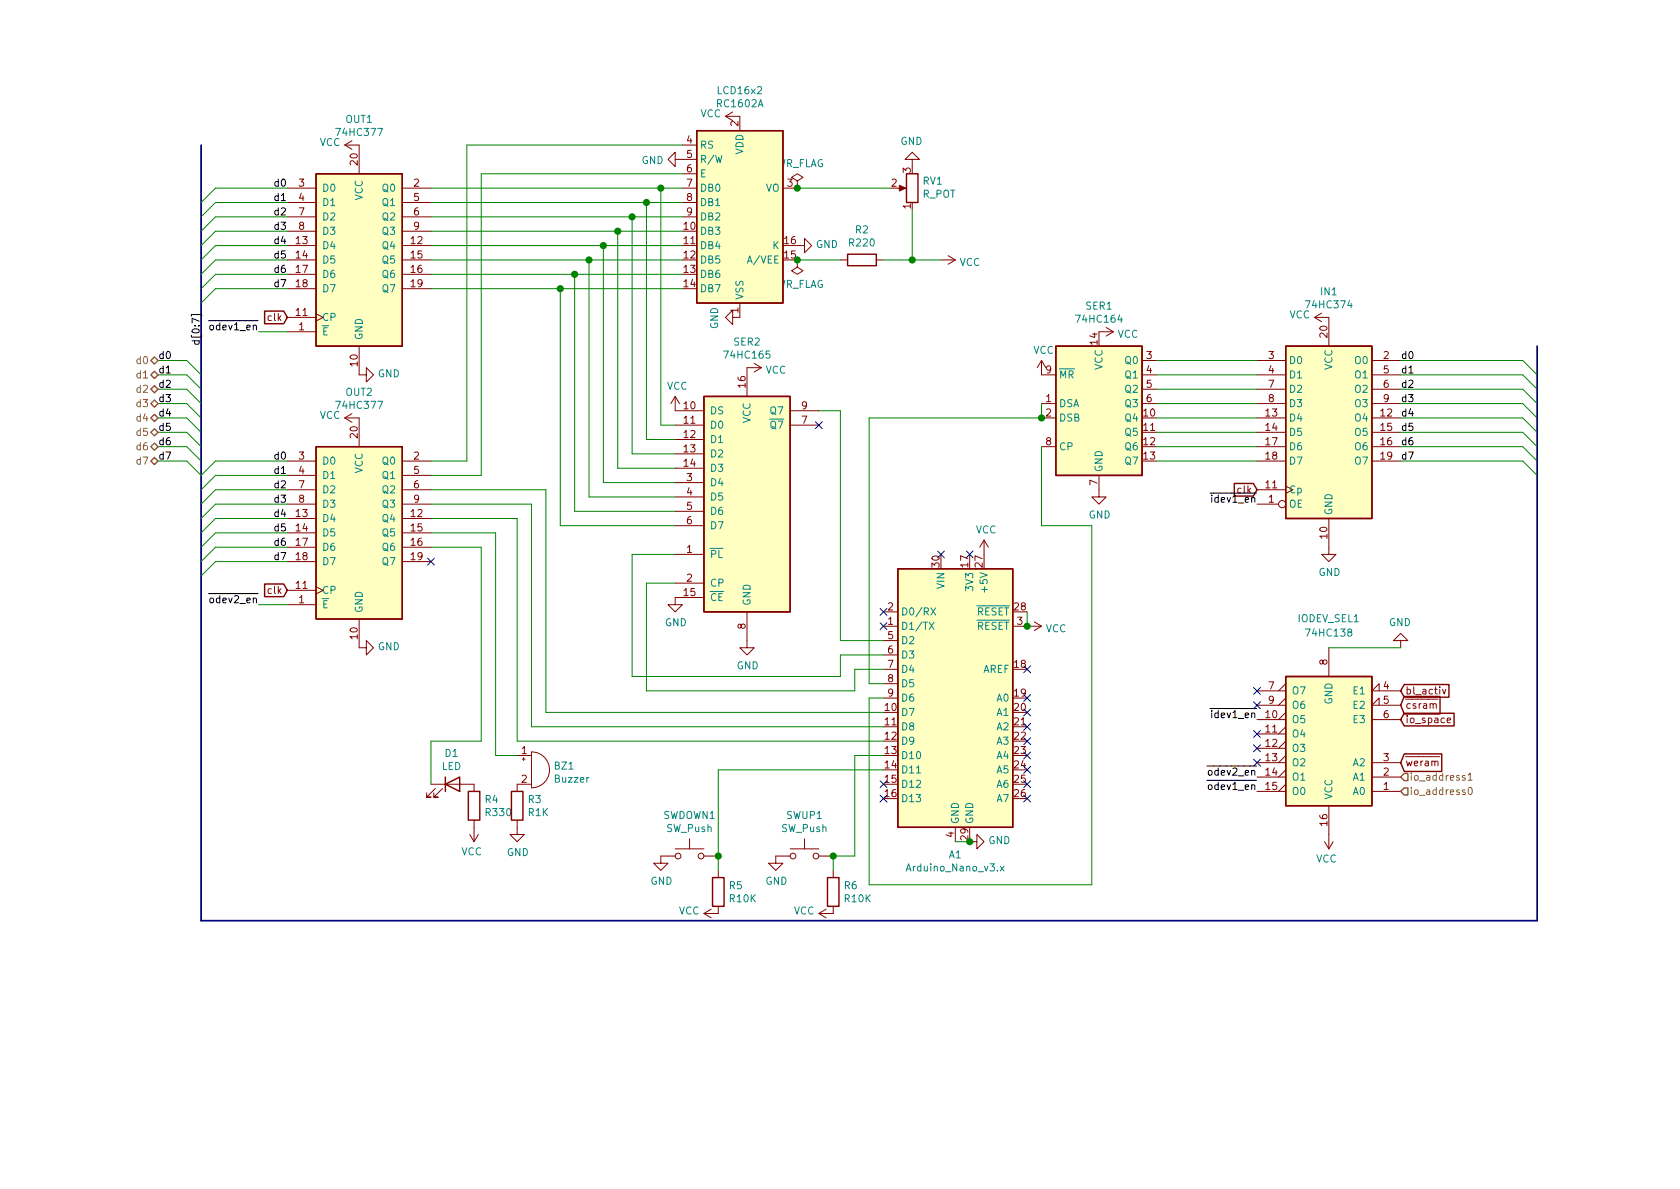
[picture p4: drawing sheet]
EESchema Schematic File Version 4
EELAYER 30 0
EELAYER END
$Descr A4 11693 8268
encoding utf-8
Sheet 4 5
Title "I/O"
Date ""
Rev ""
Comp ""
Comment1 ""
Comment2 ""
Comment3 ""
Comment4 ""
$EndDescr
$Comp
L 74xx:74LS138 IODEV_SEL1
U 1 1
P 9250 5200
F 0 "IODEV_SEL1" H 9250 4300 50  0000 C CNN
F 1 "74HC138" H 9250 4400 50  0000 C CNN
F 2 "" H 9250 5200 50  0001 C CNN
F 3 "http://www.ti.com/lit/gpn/sn74LS138" H 9250 5200 50  0001 C CNN
	1    9250 5200
	-1   0    0    1   
$EndComp
Text GLabel 9750 5000 2    50   Input ~ 0
io_space
$Comp
L power:GND #PWR069
U 1 1
P 9750 4500
F 0 "#PWR069" H 9750 4250 50  0001 C CNN
F 1 "GND" H 9755 4327 50  0000 C CNN
F 2 "" H 9750 4500 50  0001 C CNN
F 3 "" H 9750 4500 50  0001 C CNN
	1    9750 4500
	-1   0    0    1   
$EndComp
Wire Wire Line
	9750 4500 9250 4500
Text GLabel 9750 5300 2    50   Input ~ 0
~weram~
Text HLabel 9750 5400 2    50   Input ~ 0
io_address1
Text HLabel 9750 5500 2    50   Input ~ 0
io_address0
$Comp
L 74xx:74LS377 OUT1
U 1 1
P 2500 1800
F 0 "OUT1" H 2500 2781 50  0000 C CNN
F 1 "74HC377" H 2500 2690 50  0000 C CNN
F 2 "" H 2500 1800 50  0001 C CNN
F 3 "http://www.ti.com/lit/gpn/sn74LS377" H 2500 1800 50  0001 C CNN
	1    2500 1800
	1    0    0    -1  
$EndComp
$Comp
L 74xx:74LS377 OUT2
U 1 1
P 2500 3700
F 0 "OUT2" H 2500 4681 50  0000 C CNN
F 1 "74HC377" H 2500 4590 50  0000 C CNN
F 2 "" H 2500 3700 50  0001 C CNN
F 3 "http://www.ti.com/lit/gpn/sn74LS377" H 2500 3700 50  0001 C CNN
	1    2500 3700
	1    0    0    -1  
$EndComp
Text HLabel 1100 2500 0    50   3State ~ 0
d0
Text HLabel 1100 2600 0    50   3State ~ 0
d1
Text HLabel 1100 2700 0    50   3State ~ 0
d2
Text HLabel 1100 2800 0    50   3State ~ 0
d3
Text HLabel 1100 2900 0    50   3State ~ 0
d4
Text HLabel 1100 3000 0    50   3State ~ 0
d5
Text HLabel 1100 3100 0    50   BiDi ~ 0
d6
Text HLabel 1100 3200 0    50   3State ~ 0
d7
Text Label 2000 1300 2    50   ~ 0
d0
Text Label 2000 1400 2    50   ~ 0
d1
Text Label 2000 1500 2    50   ~ 0
d2
Text Label 2000 1600 2    50   ~ 0
d3
Text Label 2000 1700 2    50   ~ 0
d4
Text Label 2000 1800 2    50   ~ 0
d5
Text Label 2000 1900 2    50   ~ 0
d6
Text Label 2000 2000 2    50   ~ 0
d7
Text Label 2000 3200 2    50   ~ 0
d0
Text Label 2000 3300 2    50   ~ 0
d1
Text Label 2000 3400 2    50   ~ 0
d2
Text Label 2000 3500 2    50   ~ 0
d3
Text Label 2000 3600 2    50   ~ 0
d4
Text Label 2000 3700 2    50   ~ 0
d5
Text Label 2000 3800 2    50   ~ 0
d6
Text Label 2000 3900 2    50   ~ 0
d7
Text GLabel 2000 2200 0    50   Input ~ 0
clk
Text GLabel 2000 4100 0    50   Input ~ 0
clk
$Comp
L power:GND #PWR041
U 1 1
P 2500 4500
F 0 "#PWR041" H 2500 4250 50  0001 C CNN
F 1 "GND" V 2505 4372 50  0000 R CNN
F 2 "" H 2500 4500 50  0001 C CNN
F 3 "" H 2500 4500 50  0001 C CNN
	1    2500 4500
	0    -1   -1   0   
$EndComp
$Comp
L power:GND #PWR031
U 1 1
P 2500 2600
F 0 "#PWR031" H 2500 2350 50  0001 C CNN
F 1 "GND" V 2505 2472 50  0000 R CNN
F 2 "" H 2500 2600 50  0001 C CNN
F 3 "" H 2500 2600 50  0001 C CNN
	1    2500 2600
	0    -1   -1   0   
$EndComp
$Comp
L power:VCC #PWR038
U 1 1
P 2500 2900
F 0 "#PWR038" H 2500 2750 50  0001 C CNN
F 1 "VCC" V 2515 3027 50  0000 L CNN
F 2 "" H 2500 2900 50  0001 C CNN
F 3 "" H 2500 2900 50  0001 C CNN
	1    2500 2900
	0    -1   -1   0   
$EndComp
$Comp
L power:VCC #PWR022
U 1 1
P 2500 1000
F 0 "#PWR022" H 2500 850 50  0001 C CNN
F 1 "VCC" V 2515 1127 50  0000 L CNN
F 2 "" H 2500 1000 50  0001 C CNN
F 3 "" H 2500 1000 50  0001 C CNN
	1    2500 1000
	0    -1   -1   0   
$EndComp
$Comp
L 74xx:74LS374 IN1
U 1 1
P 9250 3000
F 0 "IN1" H 9250 3981 50  0000 C CNN
F 1 "74HC374" H 9250 3890 50  0000 C CNN
F 2 "" H 9250 3000 50  0001 C CNN
F 3 "http://www.ti.com/lit/gpn/sn74LS374" H 9250 3000 50  0001 C CNN
	1    9250 3000
	1    0    0    -1  
$EndComp
Entry Wire Line
	10700 3300 10600 3200
Entry Wire Line
	10700 3200 10600 3100
Entry Wire Line
	10700 3100 10600 3000
Entry Wire Line
	10700 3000 10600 2900
Entry Wire Line
	10700 2900 10600 2800
Entry Wire Line
	10700 2800 10600 2700
Entry Wire Line
	10700 2700 10600 2600
Entry Wire Line
	10600 2500 10700 2600
$Comp
L power:GND #PWR067
U 1 1
P 9250 3800
F 0 "#PWR067" H 9250 3550 50  0001 C CNN
F 1 "GND" H 9255 3627 50  0000 C CNN
F 2 "" H 9250 3800 50  0001 C CNN
F 3 "" H 9250 3800 50  0001 C CNN
	1    9250 3800
	1    0    0    -1  
$EndComp
$Comp
L power:VCC #PWR061
U 1 1
P 9250 2200
F 0 "#PWR061" H 9250 2050 50  0001 C CNN
F 1 "VCC" V 9265 2327 50  0000 L CNN
F 2 "" H 9250 2200 50  0001 C CNN
F 3 "" H 9250 2200 50  0001 C CNN
	1    9250 2200
	0    -1   -1   0   
$EndComp
Text Label 8750 5500 2    50   ~ 0
~odev1_en~
Text Label 8750 5400 2    50   ~ 0
~odev2_en~
$Comp
L Display_Character:RC1602A LCD16x2
U 1 1
P 5150 1500
F 0 "LCD16x2" H 5150 2381 50  0000 C CNN
F 1 "RC1602A" H 5150 2290 50  0000 C CNN
F 2 "Display:RC1602A" H 5250 700 50  0001 C CNN
F 3 "http://www.raystar-optronics.com/down.php?ProID=18" H 5250 1400 50  0001 C CNN
	1    5150 1500
	1    0    0    -1  
$EndComp
$Comp
L power:VCC #PWR044
U 1 1
P 5150 800
F 0 "#PWR044" H 5150 650 50  0001 C CNN
F 1 "VCC" V 5165 927 50  0000 L CNN
F 2 "" H 5150 800 50  0001 C CNN
F 3 "" H 5150 800 50  0001 C CNN
	1    5150 800 
	0    -1   -1   0   
$EndComp
$Comp
L power:GND #PWR042
U 1 1
P 4750 1100
F 0 "#PWR042" H 4750 850 50  0001 C CNN
F 1 "GND" V 4755 972 50  0000 R CNN
F 2 "" H 4750 1100 50  0001 C CNN
F 3 "" H 4750 1100 50  0001 C CNN
	1    4750 1100
	0    1    1    0   
$EndComp
$Comp
L power:GND #PWR048
U 1 1
P 5550 1700
F 0 "#PWR048" H 5550 1450 50  0001 C CNN
F 1 "GND" V 5555 1572 50  0000 R CNN
F 2 "" H 5550 1700 50  0001 C CNN
F 3 "" H 5550 1700 50  0001 C CNN
	1    5550 1700
	0    -1   -1   0   
$EndComp
$Comp
L Device:R R2
U 1 1
P 6000 1800
F 0 "R2" V 6207 1800 50  0000 C CNN
F 1 "R220" V 6116 1800 50  0000 C CNN
F 2 "" V 5930 1800 50  0001 C CNN
F 3 "~" H 6000 1800 50  0001 C CNN
	1    6000 1800
	0    -1   -1   0   
$EndComp
$Comp
L power:VCC #PWR050
U 1 1
P 6550 1800
F 0 "#PWR050" H 6550 1650 50  0001 C CNN
F 1 "VCC" V 6565 1928 50  0000 L CNN
F 2 "" H 6550 1800 50  0001 C CNN
F 3 "" H 6550 1800 50  0001 C CNN
	1    6550 1800
	0    1    1    0   
$EndComp
Wire Wire Line
	5550 1300 6200 1300
$Comp
L Device:R_POT RV1
U 1 1
P 6350 1300
F 0 "RV1" H 6280 1254 50  0000 R CNN
F 1 "R_POT" H 6280 1345 50  0000 R CNN
F 2 "" H 6350 1300 50  0001 C CNN
F 3 "~" H 6350 1300 50  0001 C CNN
	1    6350 1300
	-1   0    0    1   
$EndComp
Wire Wire Line
	6150 1800 6350 1800
Wire Wire Line
	6350 1450 6350 1800
Connection ~ 6350 1800
Wire Wire Line
	6350 1800 6550 1800
$Comp
L power:GND #PWR049
U 1 1
P 6350 1150
F 0 "#PWR049" H 6350 900 50  0001 C CNN
F 1 "GND" H 6355 977 50  0000 C CNN
F 2 "" H 6350 1150 50  0001 C CNN
F 3 "" H 6350 1150 50  0001 C CNN
	1    6350 1150
	-1   0    0    1   
$EndComp
$Comp
L Device:Buzzer BZ1
U 1 1
P 3700 5350
F 0 "BZ1" H 3852 5379 50  0000 L CNN
F 1 "Buzzer" H 3852 5288 50  0000 L CNN
F 2 "" V 3675 5450 50  0001 C CNN
F 3 "~" V 3675 5450 50  0001 C CNN
	1    3700 5350
	1    0    0    -1  
$EndComp
$Comp
L Device:R R3
U 1 1
P 3600 5600
F 0 "R3" H 3670 5646 50  0000 L CNN
F 1 "R1K" H 3670 5555 50  0000 L CNN
F 2 "" V 3530 5600 50  0001 C CNN
F 3 "~" H 3600 5600 50  0001 C CNN
	1    3600 5600
	1    0    0    -1  
$EndComp
$Comp
L power:GND #PWR047
U 1 1
P 3600 5750
F 0 "#PWR047" H 3600 5500 50  0001 C CNN
F 1 "GND" H 3605 5577 50  0000 C CNN
F 2 "" H 3600 5750 50  0001 C CNN
F 3 "" H 3600 5750 50  0001 C CNN
	1    3600 5750
	1    0    0    -1  
$EndComp
$Comp
L Device:LED D1
U 1 1
P 3150 5450
F 0 "D1" H 3143 5667 50  0000 C CNN
F 1 "LED" H 3143 5576 50  0000 C CNN
F 2 "" H 3150 5450 50  0001 C CNN
F 3 "~" H 3150 5450 50  0001 C CNN
	1    3150 5450
	1    0    0    -1  
$EndComp
$Comp
L Device:R R4
U 1 1
P 3300 5600
F 0 "R4" H 3370 5646 50  0000 L CNN
F 1 "R330" H 3370 5555 50  0000 L CNN
F 2 "" V 3230 5600 50  0001 C CNN
F 3 "~" H 3300 5600 50  0001 C CNN
	1    3300 5600
	1    0    0    -1  
$EndComp
$Comp
L power:VCC #PWR043
U 1 1
P 3300 5750
F 0 "#PWR043" H 3300 5600 50  0001 C CNN
F 1 "VCC" H 3315 5923 50  0000 C CNN
F 2 "" H 3300 5750 50  0001 C CNN
F 3 "" H 3300 5750 50  0001 C CNN
	1    3300 5750
	-1   0    0    1   
$EndComp
Text Label 8750 5000 2    50   ~ 0
~idev1_en~
Text GLabel 8750 3400 0    50   Input ~ 0
clk
Text Label 8750 3500 2    50   ~ 0
~idev1_en~
NoConn ~ 8750 4800
NoConn ~ 8750 5100
NoConn ~ 8750 5200
$Comp
L power:PWR_FLAG #FLG0103
U 1 1
P 5550 1300
F 0 "#FLG0103" H 5550 1375 50  0001 C CNN
F 1 "PWR_FLAG" H 5550 1473 50  0000 C CNN
F 2 "" H 5550 1300 50  0001 C CNN
F 3 "~" H 5550 1300 50  0001 C CNN
	1    5550 1300
	1    0    0    -1  
$EndComp
Connection ~ 5550 1300
$Comp
L power:PWR_FLAG #FLG0104
U 1 1
P 5550 1800
F 0 "#FLG0104" H 5550 1875 50  0001 C CNN
F 1 "PWR_FLAG" H 5550 1973 50  0000 C CNN
F 2 "" H 5550 1800 50  0001 C CNN
F 3 "~" H 5550 1800 50  0001 C CNN
	1    5550 1800
	-1   0    0    1   
$EndComp
Connection ~ 5550 1800
Wire Wire Line
	5550 1800 5850 1800
Wire Wire Line
	9750 2500 10600 2500
Wire Wire Line
	9750 2600 10600 2600
Wire Wire Line
	9750 2700 10600 2700
Wire Wire Line
	9750 2800 10600 2800
Wire Wire Line
	9750 2900 10600 2900
Wire Wire Line
	9750 3000 10600 3000
Wire Wire Line
	9750 3100 10600 3100
Wire Wire Line
	9750 3200 10600 3200
Text Label 9750 2500 0    50   ~ 0
d0
Text Label 9750 2600 0    50   ~ 0
d1
Text Label 9750 2700 0    50   ~ 0
d2
Text Label 9750 2800 0    50   ~ 0
d3
Text Label 9750 2900 0    50   ~ 0
d4
Text Label 9750 3000 0    50   ~ 0
d5
Text Label 9750 3100 0    50   ~ 0
d6
Text Label 9750 3200 0    50   ~ 0
d7
Text Label 1100 2500 0    50   ~ 0
d0
Text Label 1100 2600 0    50   ~ 0
d1
Text Label 1100 2700 0    50   ~ 0
d2
Text Label 1100 2800 0    50   ~ 0
d3
Text Label 1100 2900 0    50   ~ 0
d4
Text Label 1100 3000 0    50   ~ 0
d5
Text Label 1100 3100 0    50   ~ 0
d6
Text Label 1100 3200 0    50   ~ 0
d7
NoConn ~ 8750 5300
Text Label 1800 2300 2    50   ~ 0
~odev1_en~
Wire Wire Line
	1800 2300 2000 2300
Text Label 1800 4200 2    50   ~ 0
~odev2_en~
Wire Wire Line
	1800 4200 2000 4200
Text GLabel 9750 4900 2    50   Input ~ 0
~csram~
Text GLabel 9750 4800 2    50   Input ~ 0
bl_activ
$Comp
L power:VCC #PWR0126
U 1 1
P 9250 5800
F 0 "#PWR0126" H 9250 5650 50  0001 C CNN
F 1 "VCC" H 9265 5973 50  0000 C CNN
F 2 "" H 9250 5800 50  0001 C CNN
F 3 "" H 9250 5800 50  0001 C CNN
	1    9250 5800
	-1   0    0    1   
$EndComp
$Comp
L power:GND #PWR045
U 1 1
P 5150 2200
F 0 "#PWR045" H 5150 1950 50  0001 C CNN
F 1 "GND" H 5155 2027 50  0000 C CNN
F 2 "" H 5150 2200 50  0001 C CNN
F 3 "" H 5150 2200 50  0001 C CNN
	1    5150 2200
	0    1    1    0   
$EndComp
NoConn ~ 8750 4900
$Comp
L MCU_Module:Arduino_Nano_v3.x A1
U 1 1
P 6650 4850
F 0 "A1" H 6650 3761 50  0000 C CNN
F 1 "Arduino_Nano_v3.x" H 6650 3670 50  0000 C CNN
F 2 "Module:Arduino_Nano" H 6650 4850 50  0001 C CIN
F 3 "http://www.mouser.com/pdfdocs/Gravitech_Arduino_Nano3_0.pdf" H 6650 4850 50  0001 C CNN
	1    6650 4850
	1    0    0    -1  
$EndComp
$Comp
L 74xx:74HC164 SER1
U 1 1
P 7650 2800
F 0 "SER1" H 7650 3481 50  0000 C CNN
F 1 "74HC164" H 7650 3390 50  0000 C CNN
F 2 "" H 8550 2500 50  0001 C CNN
F 3 "https://assets.nexperia.com/documents/data-sheet/74HC_HCT164.pdf" H 8550 2500 50  0001 C CNN
	1    7650 2800
	1    0    0    -1  
$EndComp
$Comp
L 74xx:74LS165 SER2
U 1 1
P 5200 3450
F 0 "SER2" H 5200 4531 50  0000 C CNN
F 1 "74HC165" H 5200 4440 50  0000 C CNN
F 2 "" H 5200 3450 50  0001 C CNN
F 3 "http://www.ti.com/lit/gpn/sn74LS165" H 5200 3450 50  0001 C CNN
	1    5200 3450
	1    0    0    -1  
$EndComp
Wire Wire Line
	1100 3100 1300 3100
Wire Wire Line
	1100 3000 1300 3000
Wire Wire Line
	1100 2900 1300 2900
Wire Wire Line
	1100 2800 1300 2800
Wire Wire Line
	1100 2700 1300 2700
Wire Wire Line
	1100 2600 1300 2600
Wire Wire Line
	1100 2500 1300 2500
Wire Bus Line
	1400 6400 10700 6400
Text Label 1400 2400 1    50   ~ 0
d[0:7]
Entry Wire Line
	1500 3900 1400 4000
Entry Wire Line
	1500 3800 1400 3900
Entry Wire Line
	1500 3700 1400 3800
Entry Wire Line
	1500 3600 1400 3700
Entry Wire Line
	1400 3600 1500 3500
Entry Wire Line
	1500 3400 1400 3500
Entry Wire Line
	1500 3300 1400 3400
Entry Wire Line
	1500 3200 1400 3300
Entry Wire Line
	1500 2000 1400 2100
Entry Wire Line
	1500 1900 1400 2000
Entry Wire Line
	1500 1800 1400 1900
Entry Wire Line
	1500 1700 1400 1800
Entry Wire Line
	1400 1700 1500 1600
Entry Wire Line
	1500 1500 1400 1600
Entry Wire Line
	1500 1400 1400 1500
Entry Wire Line
	1500 1300 1400 1400
Entry Wire Line
	1300 3200 1400 3300
Entry Wire Line
	1300 3100 1400 3200
Entry Wire Line
	1300 3000 1400 3100
Entry Wire Line
	1300 2900 1400 3000
Entry Wire Line
	1300 2800 1400 2900
Entry Wire Line
	1300 2700 1400 2800
Entry Wire Line
	1300 2600 1400 2700
Entry Wire Line
	1300 2500 1400 2600
Wire Wire Line
	1100 3200 1300 3200
Wire Wire Line
	1500 1300 2000 1300
Wire Wire Line
	1500 1400 2000 1400
Wire Wire Line
	1500 1500 2000 1500
Wire Wire Line
	1500 1600 2000 1600
Wire Wire Line
	1500 1700 2000 1700
Wire Wire Line
	1500 1800 2000 1800
Wire Wire Line
	1500 1900 2000 1900
Wire Wire Line
	1500 2000 2000 2000
Wire Wire Line
	1500 3200 2000 3200
Wire Wire Line
	1500 3300 2000 3300
Wire Wire Line
	1500 3400 2000 3400
Wire Wire Line
	1500 3500 2000 3500
Wire Wire Line
	1500 3600 2000 3600
Wire Wire Line
	1500 3700 2000 3700
Wire Wire Line
	1500 3800 2000 3800
Wire Wire Line
	1500 3900 2000 3900
Wire Wire Line
	3000 1300 4600 1300
Wire Wire Line
	3000 1400 4500 1400
Wire Wire Line
	3000 1500 4400 1500
Wire Wire Line
	3000 1600 4300 1600
Wire Wire Line
	3000 1700 4200 1700
Wire Wire Line
	3000 1800 4100 1800
Wire Wire Line
	3000 1900 4000 1900
Wire Wire Line
	3000 2000 3900 2000
Wire Wire Line
	3000 3200 3250 3200
Wire Wire Line
	3250 3200 3250 1000
Wire Wire Line
	3250 1000 4750 1000
Wire Wire Line
	3000 3300 3350 3300
Wire Wire Line
	3350 3300 3350 1200
Wire Wire Line
	3350 1200 4750 1200
Wire Wire Line
	8050 2500 8750 2500
Wire Wire Line
	8050 2600 8750 2600
Wire Wire Line
	8050 2700 8750 2700
Wire Wire Line
	8050 2800 8750 2800
Wire Wire Line
	8050 2900 8750 2900
Wire Wire Line
	8050 3000 8750 3000
Wire Wire Line
	8050 3100 8750 3100
Wire Wire Line
	8050 3200 8750 3200
$Comp
L power:VCC #PWR0105
U 1 1
P 7650 2300
F 0 "#PWR0105" H 7650 2150 50  0001 C CNN
F 1 "VCC" V 7665 2428 50  0000 L CNN
F 2 "" H 7650 2300 50  0001 C CNN
F 3 "" H 7650 2300 50  0001 C CNN
	1    7650 2300
	0    1    1    0   
$EndComp
$Comp
L power:GND #PWR0109
U 1 1
P 7650 3400
F 0 "#PWR0109" H 7650 3150 50  0001 C CNN
F 1 "GND" H 7655 3227 50  0000 C CNN
F 2 "" H 7650 3400 50  0001 C CNN
F 3 "" H 7650 3400 50  0001 C CNN
	1    7650 3400
	1    0    0    -1  
$EndComp
$Comp
L power:VCC #PWR0117
U 1 1
P 7250 2600
F 0 "#PWR0117" H 7250 2450 50  0001 C CNN
F 1 "VCC" H 7265 2773 50  0000 C CNN
F 2 "" H 7250 2600 50  0001 C CNN
F 3 "" H 7250 2600 50  0001 C CNN
	1    7250 2600
	1    0    0    -1  
$EndComp
Wire Wire Line
	7250 2800 7250 2900
$Comp
L power:VCC #PWR0118
U 1 1
P 5200 2550
F 0 "#PWR0118" H 5200 2400 50  0001 C CNN
F 1 "VCC" V 5215 2678 50  0000 L CNN
F 2 "" H 5200 2550 50  0001 C CNN
F 3 "" H 5200 2550 50  0001 C CNN
	1    5200 2550
	0    1    1    0   
$EndComp
$Comp
L power:GND #PWR0123
U 1 1
P 5200 4450
F 0 "#PWR0123" H 5200 4200 50  0001 C CNN
F 1 "GND" H 5205 4277 50  0000 C CNN
F 2 "" H 5200 4450 50  0001 C CNN
F 3 "" H 5200 4450 50  0001 C CNN
	1    5200 4450
	1    0    0    -1  
$EndComp
NoConn ~ 5700 2950
$Comp
L power:GND #PWR0127
U 1 1
P 4700 4150
F 0 "#PWR0127" H 4700 3900 50  0001 C CNN
F 1 "GND" H 4705 3977 50  0000 C CNN
F 2 "" H 4700 4150 50  0001 C CNN
F 3 "" H 4700 4150 50  0001 C CNN
	1    4700 4150
	1    0    0    -1  
$EndComp
NoConn ~ 6150 4250
NoConn ~ 6150 4350
Wire Wire Line
	7150 4250 7150 4350
$Comp
L power:VCC #PWR0128
U 1 1
P 7150 4350
F 0 "#PWR0128" H 7150 4200 50  0001 C CNN
F 1 "VCC" V 7165 4478 50  0000 L CNN
F 2 "" H 7150 4350 50  0001 C CNN
F 3 "" H 7150 4350 50  0001 C CNN
	1    7150 4350
	0    1    1    0   
$EndComp
Connection ~ 7150 4350
NoConn ~ 7150 4650
NoConn ~ 7150 4850
NoConn ~ 7150 4950
NoConn ~ 7150 5050
NoConn ~ 7150 5150
NoConn ~ 7150 5250
NoConn ~ 7150 5350
NoConn ~ 7150 5450
NoConn ~ 7150 5550
Wire Wire Line
	6650 5850 6750 5850
$Comp
L power:GND #PWR0129
U 1 1
P 6750 5850
F 0 "#PWR0129" H 6750 5600 50  0001 C CNN
F 1 "GND" V 6755 5722 50  0000 R CNN
F 2 "" H 6750 5850 50  0001 C CNN
F 3 "" H 6750 5850 50  0001 C CNN
	1    6750 5850
	0    -1   -1   0   
$EndComp
Connection ~ 6750 5850
NoConn ~ 6750 3850
NoConn ~ 6550 3850
NoConn ~ 6150 5550
NoConn ~ 6150 5450
Wire Wire Line
	5700 2850 5850 2850
Wire Wire Line
	5850 2850 5850 4450
Wire Wire Line
	5850 4450 6150 4450
Wire Wire Line
	4700 2950 4600 2950
Wire Wire Line
	4600 2950 4600 1300
Connection ~ 4600 1300
Wire Wire Line
	4600 1300 4750 1300
Wire Wire Line
	4700 3050 4500 3050
Wire Wire Line
	4500 3050 4500 1400
Connection ~ 4500 1400
Wire Wire Line
	4500 1400 4750 1400
Wire Wire Line
	4700 3150 4400 3150
Wire Wire Line
	4400 3150 4400 1500
Connection ~ 4400 1500
Wire Wire Line
	4400 1500 4750 1500
Wire Wire Line
	4700 3250 4300 3250
Wire Wire Line
	4300 3250 4300 1600
Connection ~ 4300 1600
Wire Wire Line
	4300 1600 4750 1600
Wire Wire Line
	4700 3350 4200 3350
Wire Wire Line
	4200 3350 4200 1700
Connection ~ 4200 1700
Wire Wire Line
	4200 1700 4750 1700
Wire Wire Line
	4700 3450 4100 3450
Wire Wire Line
	4100 3450 4100 1800
Connection ~ 4100 1800
Wire Wire Line
	4100 1800 4750 1800
Wire Wire Line
	4700 3550 4000 3550
Wire Wire Line
	4000 3550 4000 1900
Connection ~ 4000 1900
Wire Wire Line
	4000 1900 4750 1900
Wire Wire Line
	4700 3650 3900 3650
Wire Wire Line
	3900 3650 3900 2000
Connection ~ 3900 2000
Wire Wire Line
	3900 2000 4750 2000
Wire Wire Line
	4700 3850 4400 3850
Wire Wire Line
	4400 3850 4400 4700
Wire Wire Line
	4400 4700 5850 4700
Wire Wire Line
	5850 4700 5850 4550
Wire Wire Line
	5850 4550 6150 4550
Wire Wire Line
	4700 4050 4500 4050
Wire Wire Line
	4500 4050 4500 4800
Wire Wire Line
	4500 4800 5950 4800
Wire Wire Line
	5950 4800 5950 4650
Wire Wire Line
	5950 4650 6150 4650
Wire Wire Line
	6150 4750 6050 4750
Wire Wire Line
	6050 4750 6050 2900
Wire Wire Line
	6050 2900 7250 2900
Connection ~ 7250 2900
Wire Wire Line
	6150 4850 6050 4850
Wire Wire Line
	6050 4850 6050 6150
Wire Wire Line
	6050 6150 7600 6150
Wire Wire Line
	7600 6150 7600 3650
Wire Wire Line
	7250 3650 7250 3100
Wire Wire Line
	7250 3650 7600 3650
Wire Wire Line
	3000 3400 3800 3400
Wire Wire Line
	3800 3400 3800 4950
Wire Wire Line
	3800 4950 6150 4950
Wire Wire Line
	3000 3500 3700 3500
Wire Wire Line
	3700 3500 3700 5050
Wire Wire Line
	3700 5050 6150 5050
Wire Wire Line
	3000 3600 3600 3600
Wire Wire Line
	3600 3600 3600 5150
Wire Wire Line
	3600 5150 6150 5150
Wire Wire Line
	3000 3700 3450 3700
Wire Wire Line
	3450 3700 3450 5250
Wire Wire Line
	3450 5250 3600 5250
Wire Wire Line
	3000 3800 3350 3800
Wire Wire Line
	3350 3800 3350 5150
Wire Wire Line
	3350 5150 3000 5150
Wire Wire Line
	3000 5150 3000 5450
NoConn ~ 3000 3900
$Comp
L Switch:SW_Push SWUP1
U 1 1
P 5600 5950
F 0 "SWUP1" H 5600 6235 50  0000 C CNN
F 1 "SW_Push" H 5600 6144 50  0000 C CNN
F 2 "" H 5600 6150 50  0001 C CNN
F 3 "~" H 5600 6150 50  0001 C CNN
	1    5600 5950
	1    0    0    -1  
$EndComp
Wire Wire Line
	5950 5950 5950 5250
Wire Wire Line
	5950 5250 6150 5250
$Comp
L Switch:SW_Push SWDOWN1
U 1 1
P 4800 5950
F 0 "SWDOWN1" H 4800 6235 50  0000 C CNN
F 1 "SW_Push" H 4800 6144 50  0000 C CNN
F 2 "" H 4800 6150 50  0001 C CNN
F 3 "~" H 4800 6150 50  0001 C CNN
	1    4800 5950
	1    0    0    -1  
$EndComp
Wire Wire Line
	5000 5950 5000 5350
$Comp
L Device:R R5
U 1 1
P 5000 6200
F 0 "R5" H 5070 6246 50  0000 L CNN
F 1 "R10K" H 5070 6155 50  0000 L CNN
F 2 "" V 4930 6200 50  0001 C CNN
F 3 "~" H 5000 6200 50  0001 C CNN
	1    5000 6200
	1    0    0    -1  
$EndComp
Wire Wire Line
	5000 5950 5000 6050
Connection ~ 5000 5950
$Comp
L power:VCC #PWR0131
U 1 1
P 5000 6350
F 0 "#PWR0131" H 5000 6200 50  0001 C CNN
F 1 "VCC" V 5015 6477 50  0000 L CNN
F 2 "" H 5000 6350 50  0001 C CNN
F 3 "" H 5000 6350 50  0001 C CNN
	1    5000 6350
	0    -1   -1   0   
$EndComp
Wire Wire Line
	5000 5350 6150 5350
$Comp
L Device:R R6
U 1 1
P 5800 6200
F 0 "R6" H 5870 6246 50  0000 L CNN
F 1 "R10K" H 5870 6155 50  0000 L CNN
F 2 "" V 5730 6200 50  0001 C CNN
F 3 "~" H 5800 6200 50  0001 C CNN
	1    5800 6200
	1    0    0    -1  
$EndComp
Wire Wire Line
	5800 5950 5950 5950
Wire Wire Line
	5800 5950 5800 6050
Connection ~ 5800 5950
$Comp
L power:VCC #PWR0132
U 1 1
P 5800 6350
F 0 "#PWR0132" H 5800 6200 50  0001 C CNN
F 1 "VCC" V 5815 6477 50  0000 L CNN
F 2 "" H 5800 6350 50  0001 C CNN
F 3 "" H 5800 6350 50  0001 C CNN
	1    5800 6350
	0    -1   -1   0   
$EndComp
$Comp
L power:GND #PWR0133
U 1 1
P 4600 5950
F 0 "#PWR0133" H 4600 5700 50  0001 C CNN
F 1 "GND" H 4605 5777 50  0000 C CNN
F 2 "" H 4600 5950 50  0001 C CNN
F 3 "" H 4600 5950 50  0001 C CNN
	1    4600 5950
	1    0    0    -1  
$EndComp
$Comp
L power:GND #PWR0134
U 1 1
P 5400 5950
F 0 "#PWR0134" H 5400 5700 50  0001 C CNN
F 1 "GND" H 5405 5777 50  0000 C CNN
F 2 "" H 5400 5950 50  0001 C CNN
F 3 "" H 5400 5950 50  0001 C CNN
	1    5400 5950
	1    0    0    -1  
$EndComp
$Comp
L power:VCC #PWR0130
U 1 1
P 4700 2850
F 0 "#PWR0130" H 4700 2700 50  0001 C CNN
F 1 "VCC" H 4715 3023 50  0000 C CNN
F 2 "" H 4700 2850 50  0001 C CNN
F 3 "" H 4700 2850 50  0001 C CNN
	1    4700 2850
	1    0    0    -1  
$EndComp
$Comp
L power:VCC #PWR0135
U 1 1
P 6850 3850
F 0 "#PWR0135" H 6850 3700 50  0001 C CNN
F 1 "VCC" H 6865 4023 50  0000 C CNN
F 2 "" H 6850 3850 50  0001 C CNN
F 3 "" H 6850 3850 50  0001 C CNN
	1    6850 3850
	1    0    0    -1  
$EndComp
Wire Bus Line
	10700 2400 10700 6400
Wire Bus Line
	1400 1000 1400 6400
$EndSCHEMATC
